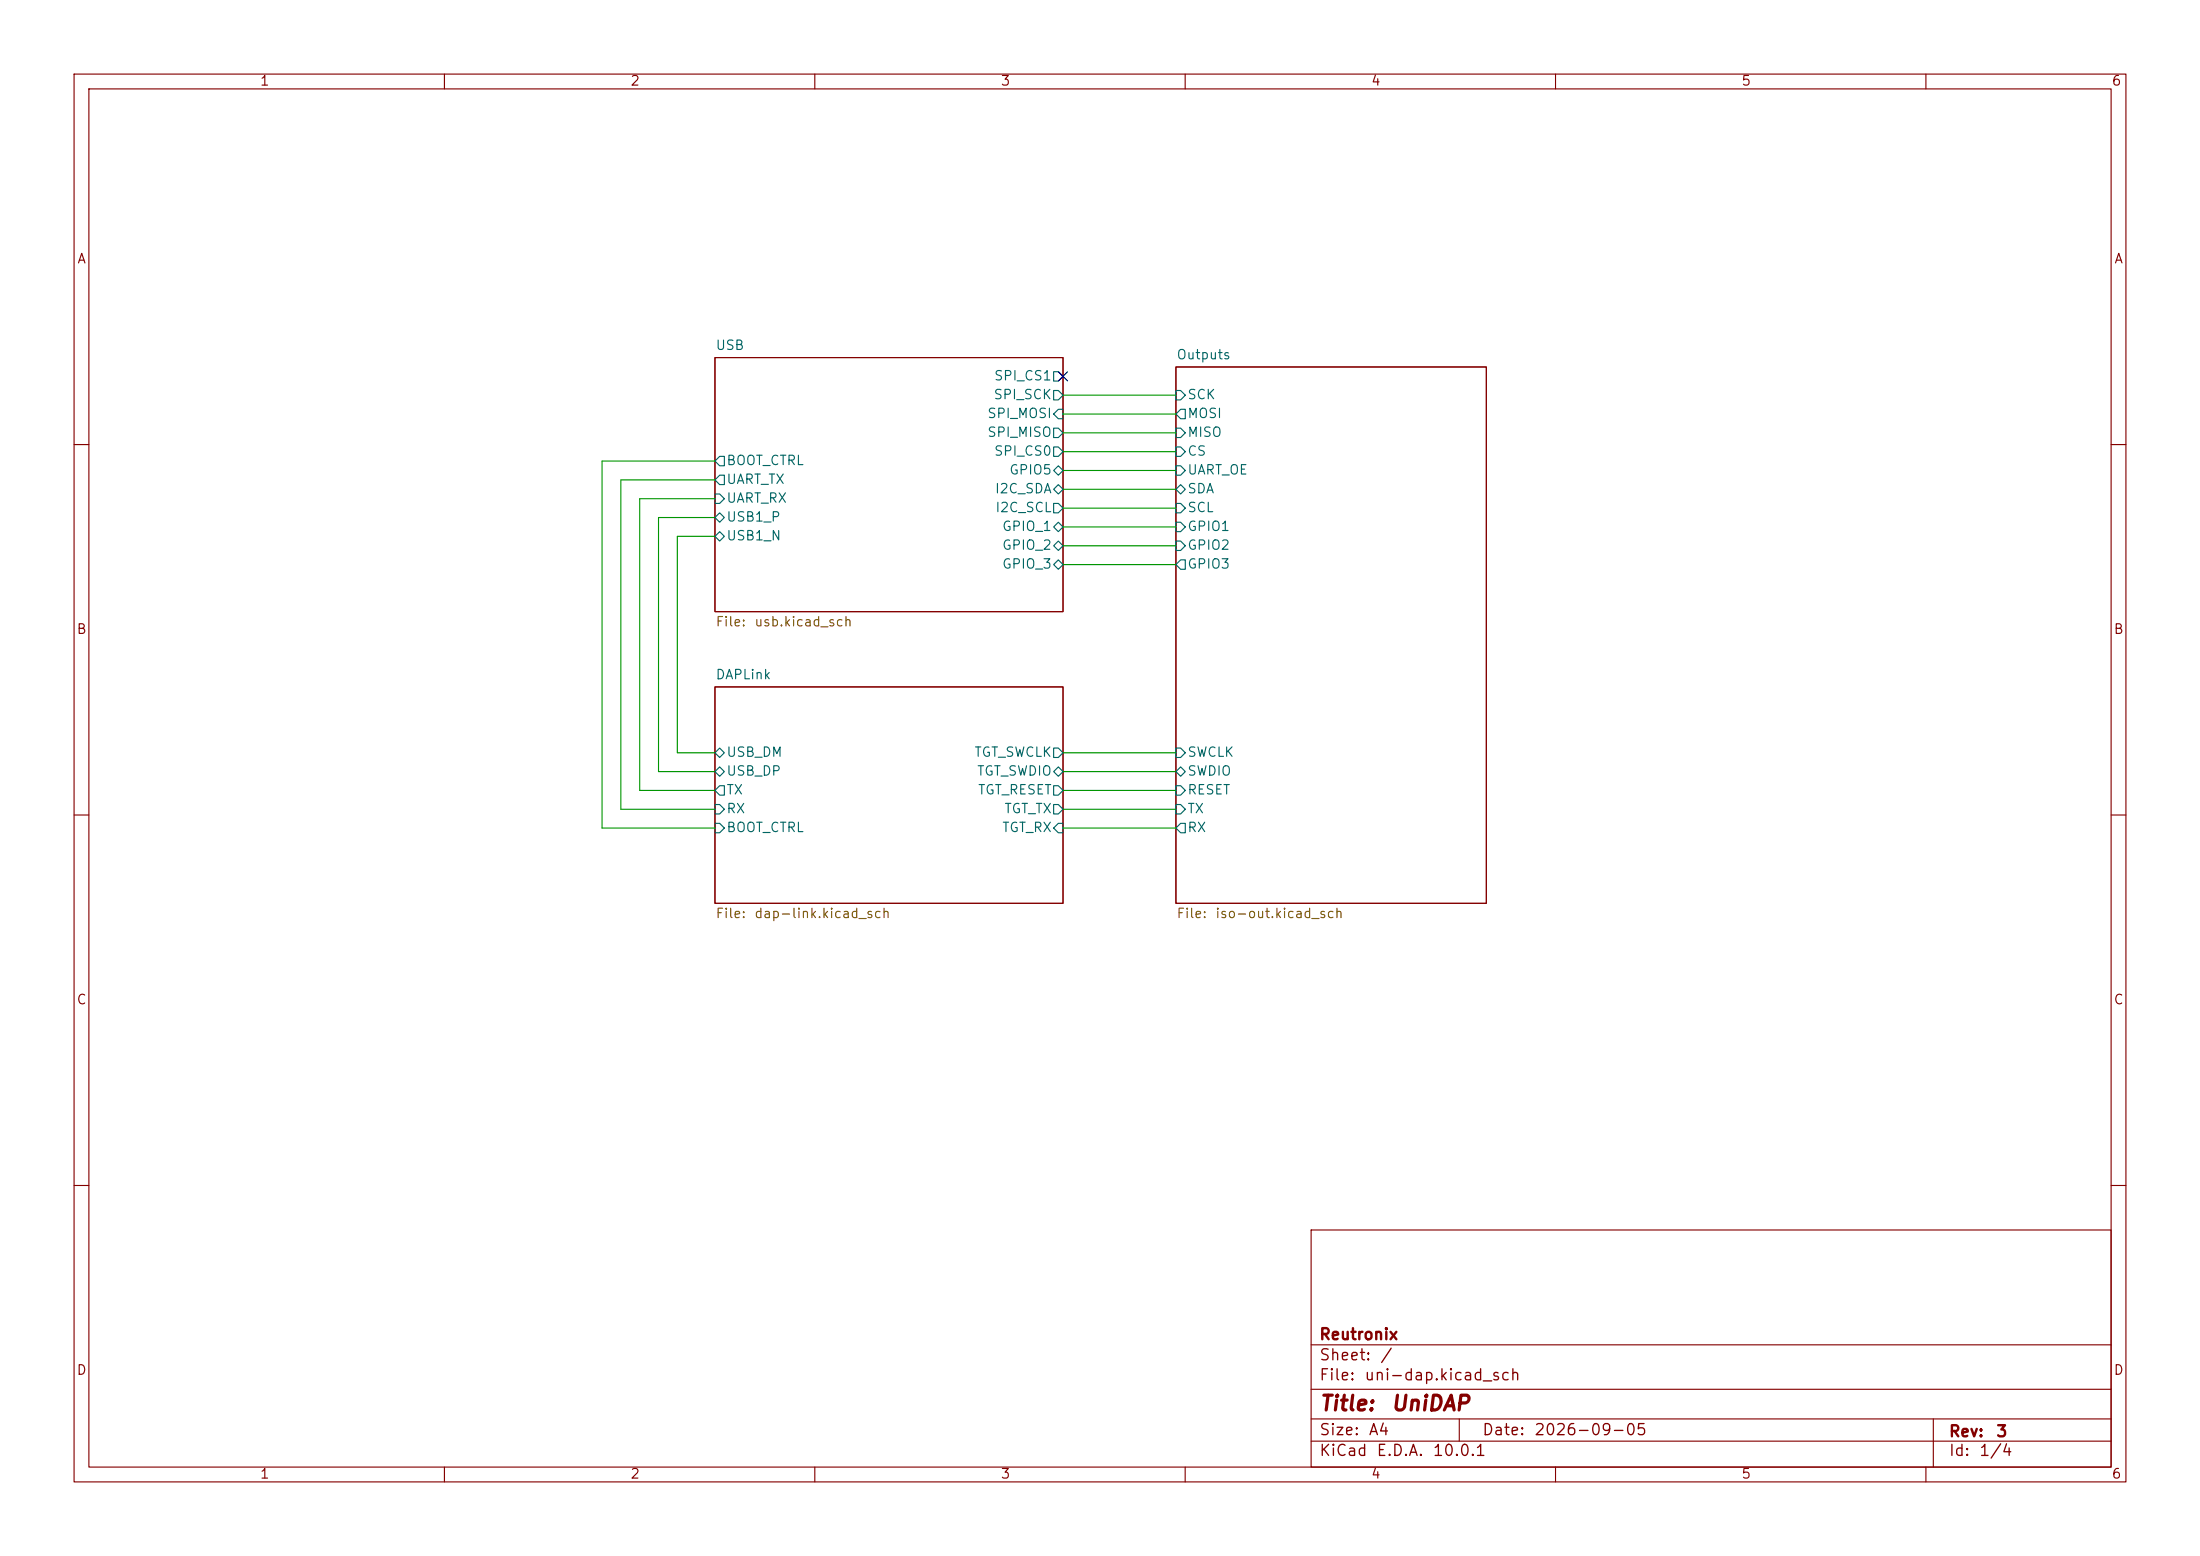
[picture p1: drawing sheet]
(kicad_sch
 (version 20260306)
 (generator "eeschema")
 (generator_version "10.0")
 (paper "A4")
 (title_block
  (title "UniDAP")
  (date "2026-09-05")
  (rev "3")
  (company "Reutronix"))
 (lib_symbols)
 (no_connect
  (at 143.51 50.8))
 (wire
  (pts (xy 88.9 69.85) (xy 88.9 104.14))
  (stroke (width 0) (type default)))
 (wire
  (pts (xy 83.82 109.22) (xy 96.52 109.22))
  (stroke (width 0) (type default)))
 (wire
  (pts (xy 91.44 72.39) (xy 91.44 101.6))
  (stroke (width 0) (type default)))
 (wire
  (pts (xy 81.28 111.76) (xy 96.52 111.76))
  (stroke (width 0) (type default)))
 (wire
  (pts (xy 96.52 69.85) (xy 88.9 69.85))
  (stroke (width 0) (type default)))
 (wire
  (pts (xy 143.51 73.66) (xy 158.75 73.66))
  (stroke (width 0) (type default)))
 (wire
  (pts (xy 86.36 106.68) (xy 96.52 106.68))
  (stroke (width 0) (type default)))
 (wire
  (pts (xy 143.51 106.68) (xy 158.75 106.68))
  (stroke (width 0) (type default)))
 (wire
  (pts (xy 81.28 62.23) (xy 81.28 111.76))
  (stroke (width 0) (type default)))
 (wire
  (pts (xy 88.9 104.14) (xy 96.52 104.14))
  (stroke (width 0) (type default)))
 (wire
  (pts (xy 143.51 101.6) (xy 158.75 101.6))
  (stroke (width 0) (type default)))
 (wire
  (pts (xy 96.52 64.77) (xy 83.82 64.77))
  (stroke (width 0) (type default)))
 (wire
  (pts (xy 143.51 58.42) (xy 158.75 58.42))
  (stroke (width 0) (type default)))
 (wire
  (pts (xy 83.82 64.77) (xy 83.82 109.22))
  (stroke (width 0) (type default)))
 (wire
  (pts (xy 143.51 109.22) (xy 158.75 109.22))
  (stroke (width 0) (type default)))
 (wire
  (pts (xy 143.51 66.04) (xy 158.75 66.04))
  (stroke (width 0) (type default)))
 (wire
  (pts (xy 143.51 76.2) (xy 158.75 76.2))
  (stroke (width 0) (type default)))
 (wire
  (pts (xy 143.51 60.96) (xy 158.75 60.96))
  (stroke (width 0) (type default)))
 (wire
  (pts (xy 96.52 67.31) (xy 86.36 67.31))
  (stroke (width 0) (type default)))
 (wire
  (pts (xy 86.36 67.31) (xy 86.36 106.68))
  (stroke (width 0) (type default)))
 (wire
  (pts (xy 91.44 101.6) (xy 96.52 101.6))
  (stroke (width 0) (type default)))
 (wire
  (pts (xy 143.51 104.14) (xy 158.75 104.14))
  (stroke (width 0) (type default)))
 (wire
  (pts (xy 143.51 71.12) (xy 158.75 71.12))
  (stroke (width 0) (type default)))
 (wire
  (pts (xy 143.51 55.88) (xy 158.75 55.88))
  (stroke (width 0) (type default)))
 (wire
  (pts (xy 143.51 68.58) (xy 158.75 68.58))
  (stroke (width 0) (type default)))
 (wire
  (pts (xy 143.51 111.76) (xy 158.75 111.76))
  (stroke (width 0) (type default)))
 (wire
  (pts (xy 96.52 62.23) (xy 81.28 62.23))
  (stroke (width 0) (type default)))
 (wire
  (pts (xy 143.51 63.5) (xy 158.75 63.5))
  (stroke (width 0) (type default)))
 (wire
  (pts (xy 96.52 72.39) (xy 91.44 72.39))
  (stroke (width 0) (type default)))
 (wire
  (pts (xy 143.51 53.34) (xy 158.75 53.34))
  (stroke (width 0) (type default)))
 (sheet
  (at 96.52 92.71)
  (size 46.99 29.21)
  (exclude_from_sim no)
  (in_bom yes)
  (on_board yes)
  (dnp no)
  (fields_autoplaced yes)
  (stroke (width 0.1524) (type solid))
  (fill (color 0 0 0 0))
  (property "Sheetname" "DAPLink" (at 96.52 91.9984 0) (show_name no) (do_not_autoplace no) (effects (font (size 1.27 1.27)) (justify left bottom)))
  (property "Sheetfile" "dap-link.kicad_sch" (at 96.52 122.5046 0) (show_name no) (do_not_autoplace no) (effects (font (size 1.27 1.27)) (justify left top)))
  (pin "USB_DM" bidirectional (at 96.52 101.6 180) (effects (font (size 1.27 1.27)) (justify left)))
  (pin "TGT_SWDIO" bidirectional (at 143.51 104.14 0) (effects (font (size 1.27 1.27)) (justify right)))
  (pin "BOOT_CTRL" input (at 96.52 111.76 180) (effects (font (size 1.27 1.27)) (justify left)))
  (pin "RX" input (at 96.52 109.22 180) (effects (font (size 1.27 1.27)) (justify left)))
  (pin "TGT_SWCLK" output (at 143.51 101.6 0) (effects (font (size 1.27 1.27)) (justify right)))
  (pin "TGT_RX" input (at 143.51 111.76 0) (effects (font (size 1.27 1.27)) (justify right)))
  (pin "TX" output (at 96.52 106.68 180) (effects (font (size 1.27 1.27)) (justify left)))
  (pin "USB_DP" bidirectional (at 96.52 104.14 180) (effects (font (size 1.27 1.27)) (justify left)))
  (pin "TGT_TX" output (at 143.51 109.22 0) (effects (font (size 1.27 1.27)) (justify right)))
  (pin "TGT_RESET" output (at 143.51 106.68 0) (effects (font (size 1.27 1.27)) (justify right))))
 (sheet
  (at 96.52 48.26)
  (size 46.99 34.29)
  (exclude_from_sim no)
  (in_bom yes)
  (on_board yes)
  (dnp no)
  (fields_autoplaced yes)
  (stroke (width 0.1524) (type solid))
  (fill (color 0 0 0 0))
  (property "Sheetname" "USB" (at 96.52 47.5484 0) (show_name no) (do_not_autoplace no) (effects (font (size 1.27 1.27)) (justify left bottom)))
  (property "Sheetfile" "usb.kicad_sch" (at 96.52 83.1346 0) (show_name no) (do_not_autoplace no) (effects (font (size 1.27 1.27)) (justify left top)))
  (pin "SPI_MOSI" input (at 143.51 55.88 0) (effects (font (size 1.27 1.27)) (justify right)))
  (pin "SPI_SCK" output (at 143.51 53.34 0) (effects (font (size 1.27 1.27)) (justify right)))
  (pin "SPI_CS0" output (at 143.51 60.96 0) (effects (font (size 1.27 1.27)) (justify right)))
  (pin "I2C_SDA" bidirectional (at 143.51 66.04 0) (effects (font (size 1.27 1.27)) (justify right)))
  (pin "SPI_MISO" output (at 143.51 58.42 0) (effects (font (size 1.27 1.27)) (justify right)))
  (pin "GPIO_1" bidirectional (at 143.51 71.12 0) (effects (font (size 1.27 1.27)) (justify right)))
  (pin "UART_RX" input (at 96.52 67.31 180) (effects (font (size 1.27 1.27)) (justify left)))
  (pin "USB1_P" bidirectional (at 96.52 69.85 180) (effects (font (size 1.27 1.27)) (justify left)))
  (pin "USB1_N" bidirectional (at 96.52 72.39 180) (effects (font (size 1.27 1.27)) (justify left)))
  (pin "UART_TX" output (at 96.52 64.77 180) (effects (font (size 1.27 1.27)) (justify left)))
  (pin "BOOT_CTRL" output (at 96.52 62.23 180) (effects (font (size 1.27 1.27)) (justify left)))
  (pin "GPIO_2" bidirectional (at 143.51 73.66 0) (effects (font (size 1.27 1.27)) (justify right)))
  (pin "GPIO_3" bidirectional (at 143.51 76.2 0) (effects (font (size 1.27 1.27)) (justify right)))
  (pin "I2C_SCL" output (at 143.51 68.58 0) (effects (font (size 1.27 1.27)) (justify right)))
  (pin "SPI_CS1" output (at 143.51 50.8 0) (effects (font (size 1.27 1.27)) (justify right)))
  (pin "GPIO5" bidirectional (at 143.51 63.5 0) (effects (font (size 1.27 1.27)) (justify right))))
 (sheet
  (at 158.75 49.53)
  (size 41.91 72.39)
  (exclude_from_sim no)
  (in_bom yes)
  (on_board yes)
  (dnp no)
  (fields_autoplaced yes)
  (stroke (width 0.1524) (type solid))
  (fill (color 0 0 0 0))
  (property "Sheetname" "Outputs" (at 158.75 48.8184 0) (show_name no) (do_not_autoplace no) (effects (font (size 1.27 1.27)) (justify left bottom)))
  (property "Sheetfile" "iso-out.kicad_sch" (at 158.75 122.5046 0) (show_name no) (do_not_autoplace no) (effects (font (size 1.27 1.27)) (justify left top)))
  (pin "SDA" bidirectional (at 158.75 66.04 180) (effects (font (size 1.27 1.27)) (justify left)))
  (pin "RESET" input (at 158.75 106.68 180) (effects (font (size 1.27 1.27)) (justify left)))
  (pin "GPIO1" input (at 158.75 71.12 180) (effects (font (size 1.27 1.27)) (justify left)))
  (pin "SCL" input (at 158.75 68.58 180) (effects (font (size 1.27 1.27)) (justify left)))
  (pin "SWCLK" input (at 158.75 101.6 180) (effects (font (size 1.27 1.27)) (justify left)))
  (pin "SWDIO" bidirectional (at 158.75 104.14 180) (effects (font (size 1.27 1.27)) (justify left)))
  (pin "TX" input (at 158.75 109.22 180) (effects (font (size 1.27 1.27)) (justify left)))
  (pin "GPIO2" input (at 158.75 73.66 180) (effects (font (size 1.27 1.27)) (justify left)))
  (pin "CS" input (at 158.75 60.96 180) (effects (font (size 1.27 1.27)) (justify left)))
  (pin "SCK" input (at 158.75 53.34 180) (effects (font (size 1.27 1.27)) (justify left)))
  (pin "RX" output (at 158.75 111.76 180) (effects (font (size 1.27 1.27)) (justify left)))
  (pin "GPIO3" output (at 158.75 76.2 180) (effects (font (size 1.27 1.27)) (justify left)))
  (pin "MISO" input (at 158.75 58.42 180) (effects (font (size 1.27 1.27)) (justify left)))
  (pin "MOSI" output (at 158.75 55.88 180) (effects (font (size 1.27 1.27)) (justify left)))
  (pin "UART_OE" input (at 158.75 63.5 180) (effects (font (size 1.27 1.27)) (justify left))))
 (sheet_instances
  (path ""
   (page "1")))
 (embedded_fonts no))
